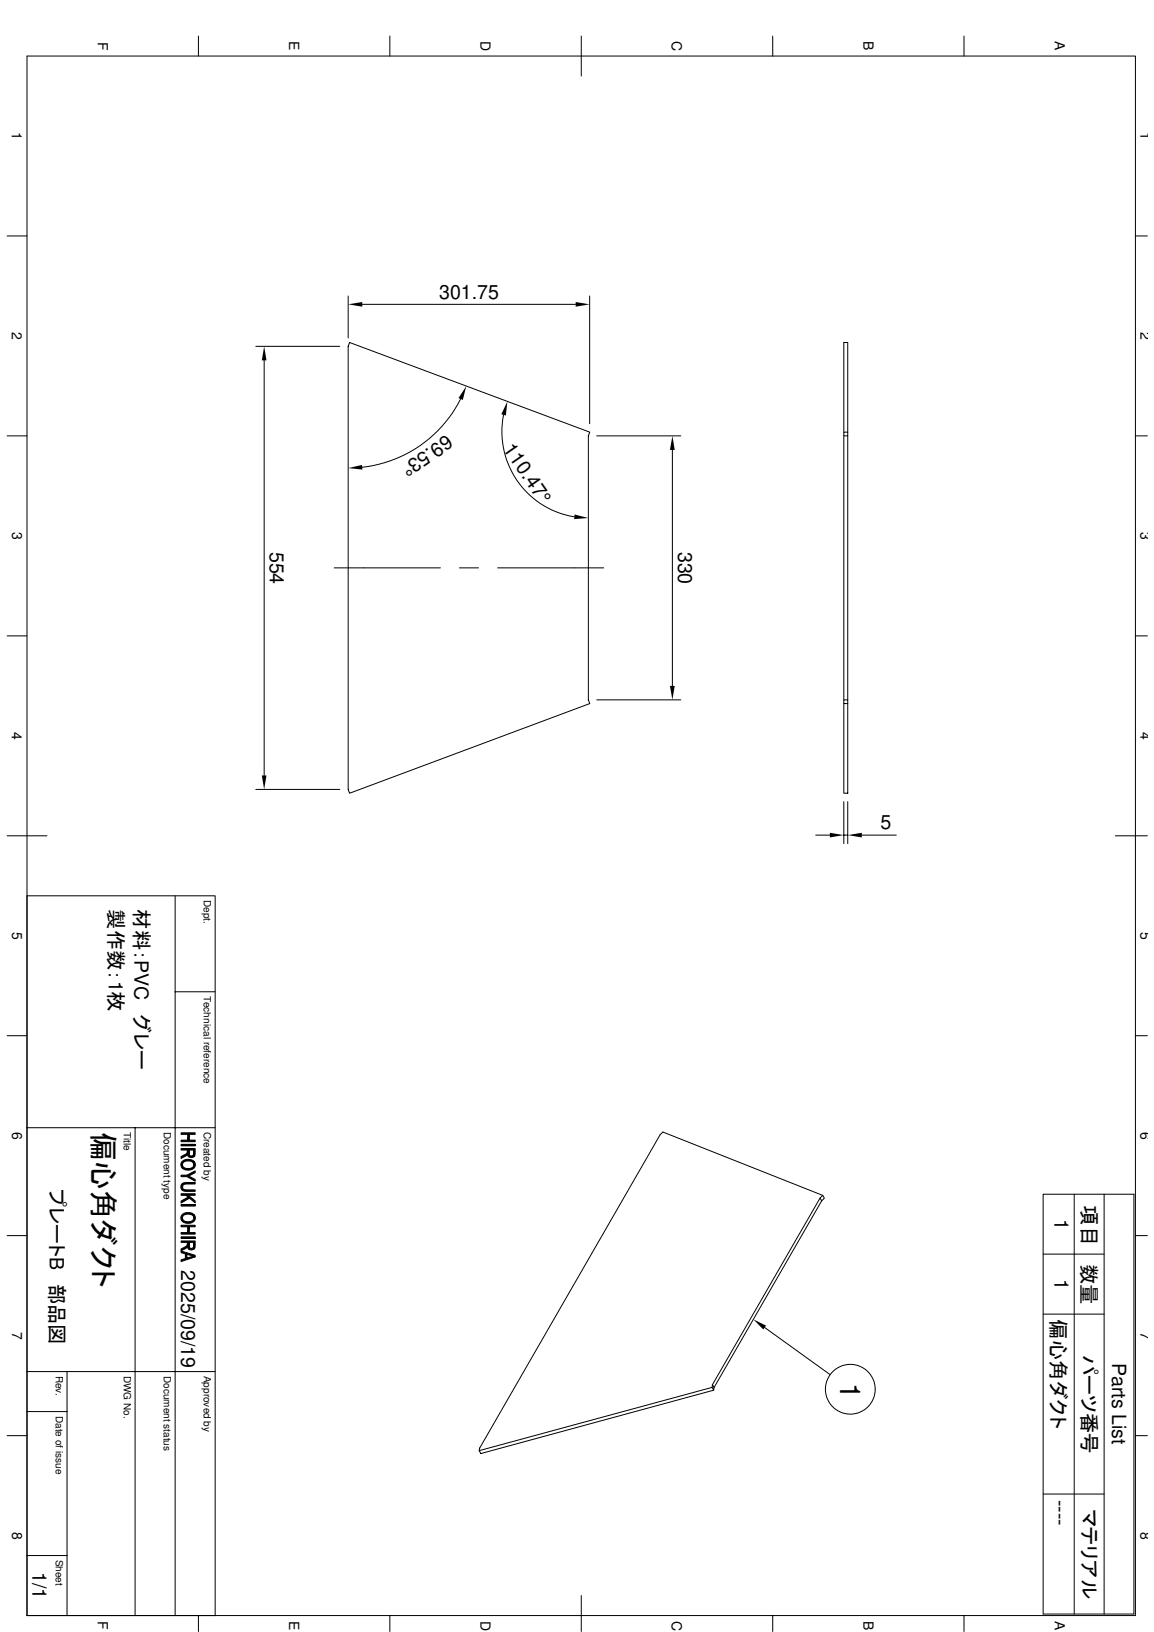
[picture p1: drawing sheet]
<svg xmlns="http://www.w3.org/2000/svg" width="210mm" height="297mm" viewBox="0 0 210 297" stroke-linecap="round" stroke-linejoin="round" font-family="sans-serif">
<g fill="none" stroke="#000" stroke-width=".18">
<path d="M4.9 10.2h201.6v283.8h-201.6zM36.1 6.6v3.6M70.9 6.6v3.6M105.7 6.6v7.2M140.5 6.6v3.6M175.3 6.6v3.6M1.3 42.9h3.6M63.3 53.9v7.6M65.9 55.4h38.8M107.3 53.9v23.2M206.5 42.9h2.2M1.3 79.3h3.6"/>
<path d="M46.5 63h15.3M48 65.6v75.5M63.6 62.3l43.7 16.4-.3 .6v48.1l.3 .7-43.7 16.3-.3-.7v-80.7zM83.8 72.6a22.8 22.8 0 0 1-17.9 12.4M91.6 75.5a15.7 15.7 0 0 0 12.9 18.6M108.5 79.3h15.3M153.5 78.7h.7v.6h-.7zM153.5 78.7v-16.4h.7v16.4M153.5 79.3v48.1M154.2 79.3v48.1M206.5 79.3h2.2M122.3 81.9v42.9"/>
<path d="M1.3 115.7h3.6M60.8 103.4h19.3M83.6 103.4h3.4M90.5 103.4h19.3M206.5 115.7h2.2M108.5 127.4h15.3M153.5 127.4h.7v.7h-.7zM153.5 128.1v16.3h.7v-16.3M1.3 152.1h7.3M46.5 143.7h15.3M148.4 152h2.5M153.5 145.9v7.6"/>
<path d="M153.5 152h.7M154.2 145.9v7.6M156.8 152h6.2M202.9 152.1h5.8M4.9 163h34.2v131M31.9 163v131M1.3 188.5h3.6M31.9 180.5h7.2M206.5 188.5h2.2M4.9 205.3h34.2M24.6 205.3v88.7M32.9 207.5h1.2l.3-1v1h1.1v.3h-2.6z"/>
<path d="M32.9 206.2h2.6v.3h-1.1l-.3 1v-1h-1.2zM32.9 208.3h2.6v.3h-2.6zM32.9 210.5l1-.5 .2-.4v.5l-.1 .2-1.1 .5zM32.9 209h2.6l-.1 1.4-.1 .1-.1-1.2h-.8l-.1 1.2-.2-.4v-.8h-1.2zM32.9 213.9h1.1l1.5 .8v.3l-1.5-.8h-1.1zM32.9 218.6l1.3-.7 .3 .2-1.6 .9zM32.9 217.3h2.6v.3h-2.6zM32.9 219.2h2.6v.3h-2.6zM33.1 215.5l.1-.1v.6a.56 .56 0 0 0 .8 .6h1.5v.2h-1.5a.84 .84 0 0 1-1-.3 .84 .84 0 0 1 .1-1zM33.2 211.3l.7-.3 .7 .1 .7 .3-.1 .6a1.15 1.15 0 0 0-1.8-.4l-.2 .3v.7l-.3-.5v-.4zM33.2 212a1.16 1.16 0 0 0 2 .3l.1-.9 .2 .3v.6l-.4 .5-.5 .1h-.8l-.5-.2zM33.2 215.4l.7-.2h1.6v.3h-1.5a.58 .58 0 0 0-.8 .5z"/>
<path d="M33.8 217.6h.4l1.3 1v.3zM34 213.9l1.5-.8v.3l-1.2 .7zM34.4 209.3v.6a.42 .42 0 0 0 .4 .5 .42 .42 0 0 0 .4-.4l.1 .5-.4 .2-.5-.1zM149.2 218.1l-19.6 33.9M149.5 218.6l-19.6 33.9M149.6 217.6l.3 .5-.4 .5-.3-.5zM149.6 217.6l-29-11.6-.5 .5-32.9 57.1v.4l.3 .6 42.3-11.6M189.7 217.4h16.5v76.4h-16.5zM195.4 217.4v76.4M200.8 217.4v76.4M1.3 224.9h3.6M32.9 224.3h1.2l.3-1v1h1.1v.3h-2.6z"/>
<path d="M32.9 223h2.6v.3h-1.1l-.3 1v-1h-1.2zM32.9 225.1h2.6v.3h-2.6zM32.9 227.3l1-.5 .2-.4v.5l-.2 .3-1 .5zM32.9 225.9h2.6l-.1 1.3-.1 .2-.1-1.3h-.8v1.3l-.3-.4v-.9h-1.2zM32.9 227.7l2.6 .8v.3l-1.5-.5-.3 .8v-.9l-.8-.2zM32.9 229.3l.8-.2 .3-.8v.7l1.2-.4 .3 .2-2.6 .8zM33.1 221.1l.6-.4h1l.6 .3-.1 .7a1.15 1.15 0 0 0-1.8-.4l-.2 .3v.7l-.1-.1a.83 .83 0 0 1 0-1.1zM33.2 221.7l.1 .3 .2 .2 .9 .2a.77 .77 0 0 0 .8-.7l.1-.7 .2 .4v.6l-.4 .4-.7 .3-.6-.1-.5-.2zM34.4 226.1v.6a.42 .42 0 0 0 .4 .5 .42 .42 0 0 0 .4-.4l.1 .6-.4 .1-.5-.1zM189.7 228.3h11.1M189.7 239.2h11.1M206.5 224.9h2.2"/>
<path d="M4.9 256.9h7.3M4.9 249.6h34.2M12.2 249.6v44.4M129.5 252.5l-42.3 11.5M129.6 252l.3 .5-.1 .5-.3-.5zM139.1 241.6l11.9 8.6M1.3 261.3h3.6M189.7 271.9h11.1M206.5 261.3h2.2M4.9 283.1h7.3M36.1 294v2.9M70.9 294v2.9"/>
<path d="M105.7 290.4v6.5M140.5 294v2.9M175.3 294v2.9"/>
<circle cx="154.7" cy="252.9" r="4.5"/>
</g>
<g fill="#000">
<path d="M63.3 55.4l2.6-.4v.8zM104.7 55l2.6 .4-2.6 .4zM48 63l.5 2.6h-.9zM84.8 70.3l-.6 2.5-.8-.3zM92.3 73.1l-.3 2.5-.8-.2zM63.3 85.2l2.5-.6 .1 .9zM104.5 93.6l2.5 .7-2.6 .2zM122.3 79.3l.4 2.6h-.8zM121.9 124.8h.8l-.4 2.6zM47.6 141.1h.9l-.5 2.6zM150.9 151.6l2.6 .4-2.6 .4zM154.2 152l2.6-.4v.8z"/>
<path d="M137 240.1l2.3 1.2-.5 .7z"/>
<path d="M32.9 210.5l1-.5 .2-.4v.5l-.1 .2-1.1 .5z" fill-rule="evenodd"/>
<path d="M32.9 218.6l1.3-.7 .3 .2-1.6 .9z" fill-rule="evenodd"/>
<path d="M34.4 209.3v.6a.42 .42 0 0 0 .4 .5 .42 .42 0 0 0 .4-.4l.1 .5-.4 .2-.5-.1z" fill-rule="evenodd"/>
<path d="M33.2 211.3l.7-.3 .7 .1 .7 .3-.1 .6a1.15 1.15 0 0 0-1.8-.4l-.2 .3v.7l-.3-.5v-.4z" fill-rule="evenodd"/>
<path d="M32.9 207.5h1.2l.3-1v1h1.1v.3h-2.6z" fill-rule="evenodd"/>
<path d="M32.9 206.2h2.6v.3h-1.1l-.3 1v-1h-1.2z" fill-rule="evenodd"/>
<path d="M32.9 209h2.6l-.1 1.4-.1 .1-.1-1.2h-.8l-.1 1.2-.2-.4v-.8h-1.2z" fill-rule="evenodd"/>
<path d="M34 213.9l1.5-.8v.3l-1.2 .7z" fill-rule="evenodd"/>
<path d="M32.9 213.9h1.1l1.5 .8v.3l-1.5-.8h-1.1z" fill-rule="evenodd"/>
<path d="M33.1 215.5l.1-.1v.6a.56 .56 0 0 0 .8 .6h1.5v.2h-1.5a.84 .84 0 0 1-1-.3 .84 .84 0 0 1 .1-1z" fill-rule="evenodd"/>
<path d="M33.2 215.4l.7-.2h1.6v.3h-1.5a.58 .58 0 0 0-.8 .5z" fill-rule="evenodd"/>
<path d="M33.8 217.6h.4l1.3 1v.3z" fill-rule="evenodd"/>
<path d="M32.9 217.3h2.6v.3h-2.6z" fill-rule="evenodd"/>
<path d="M33.2 212a1.16 1.16 0 0 0 2 .3l.1-.9 .2 .3v.6l-.4 .5-.5 .1h-.8l-.5-.2z" fill-rule="evenodd"/>
<path d="M32.9 227.3l1-.5 .2-.4v.5l-.2 .3-1 .5z" fill-rule="evenodd"/>
<path d="M33.1 221.1l.6-.4h1l.6 .3-.1 .7a1.15 1.15 0 0 0-1.8-.4l-.2 .3v.7l-.1-.1a.83 .83 0 0 1 0-1.1z" fill-rule="evenodd"/>
<path d="M34.4 226.1v.6a.42 .42 0 0 0 .4 .5 .42 .42 0 0 0 .4-.4l.1 .6-.4 .1-.5-.1z" fill-rule="evenodd"/>
<path d="M32.9 224.3h1.2l.3-1v1h1.1v.3h-2.6z" fill-rule="evenodd"/>
<path d="M32.9 223h2.6v.3h-1.1l-.3 1v-1h-1.2z" fill-rule="evenodd"/>
<path d="M32.9 225.9h2.6l-.1 1.3-.1 .2-.1-1.3h-.8v1.3l-.3-.4v-.9h-1.2z" fill-rule="evenodd"/>
<path d="M32.9 227.7l2.6 .8v.3l-1.5-.5-.3 .8v-.9l-.8-.2z" fill-rule="evenodd"/>
<path d="M32.9 229.3l.8-.2 .3-.8v.7l1.2-.4 .3 .2-2.6 .8z" fill-rule="evenodd"/>
<path d="M33.2 221.7l.1 .3 .2 .2 .9 .2a.77 .77 0 0 0 .8-.7l.1-.7 .2 .4v.6l-.4 .4-.7 .3-.6-.1-.5-.2z" fill-rule="evenodd"/>
</g>
<path d="M32.9 208.4h2.6M32.9 219.4h2.6M32.9 225.2h2.6" fill="none" stroke="#000" stroke-width=".28"/>
<text font-size="5.3" x="16.9" y="206" transform="rotate(90 16.9 206)">偏心角ダクト</text>
<text font-size="5.1" x="152.8" y="251.6" transform="rotate(90 152.8 251.6)">1</text>
<g font-size="3.7">
<text x="19.8" y="163" transform="rotate(90 19.8 163)">製作数：1枚</text>
<text x="24.5" y="163" transform="rotate(90 24.5 163)">材料：PVC　グレー</text>
<text x="9" y="216.4" transform="rotate(90 9 216.4)">プレートB　部品図</text>
<text x="196.8" y="219.4" transform="rotate(90 196.8 219.4)">項目</text>
<text x="196.8" y="230" transform="rotate(90 196.8 230)">数量</text>
<text x="191.2" y="240.1" transform="rotate(90 191.2 240.1)">偏心角ダクト</text>
<text x="196.8" y="246.6" transform="rotate(90 196.8 246.6)">パーツ番号</text>
<text x="196.9" y="274.6" transform="rotate(90 196.9 274.6)">マテリアル</text>
</g>
<g font-size="3.6">
<text x="79.9" y="54.3">301.75</text>
<text x="81.2" y="79.1" transform="rotate(145 81.2 79.1)">69.53°</text>
<text x="91.4" y="81.8" transform="rotate(55 91.4 81.8)">110.47°</text>
<text x="49.1" y="100.4" transform="rotate(90 49.1 100.4)">554</text>
<text x="123.4" y="100.4" transform="rotate(90 123.4 100.4)">330</text>
<text x="160.2" y="150.9">5</text>
<text x="191.8" y="222" transform="rotate(90 191.8 222)">1</text>
<text x="32.9" y="231.1" transform="rotate(90 32.9 231.1)">2025/09/19</text>
<text x="191.8" y="232.9" transform="rotate(90 191.8 232.9)">1</text>
<text x="202.3" y="248" transform="rotate(90 202.3 248)">Parts List</text>
<text x="191.7" y="272.9" transform="rotate(90 191.7 272.9)">----</text>
<text x="5.9" y="286.1" transform="rotate(90 5.9 286.1)">1/1</text>
</g>
<g font-size="2.5">
<text x="17.8" y="7.6" transform="rotate(90 17.8 7.6)">F</text>
<text x="52.6" y="7.5" transform="rotate(90 52.6 7.5)">E</text>
<text x="87.4" y="7.5" transform="rotate(90 87.4 7.5)">D</text>
<text x="122.2" y="7.5" transform="rotate(90 122.2 7.5)">C</text>
<text x="157" y="7.5" transform="rotate(90 157 7.5)">B</text>
<text x="191.9" y="7.5" transform="rotate(90 191.9 7.5)">A</text>
<text x="2.2" y="24" transform="rotate(90 2.2 24)">1</text>
<text x="207.4" y="24" transform="rotate(90 207.4 24)">1</text>
<text x="2.2" y="60.4" transform="rotate(90 2.2 60.4)">2</text>
<text x="207.4" y="60.4" transform="rotate(90 207.4 60.4)">2</text>
<text x="2.2" y="96.8" transform="rotate(90 2.2 96.8)">3</text>
<text x="207.5" y="96.8" transform="rotate(90 207.5 96.8)">3</text>
<text x="2.2" y="133.2" transform="rotate(90 2.2 133.2)">4</text>
<text x="207.4" y="133.2" transform="rotate(90 207.4 133.2)">4</text>
<text x="2.2" y="169.6" transform="rotate(90 2.2 169.6)">5</text>
<text x="207.5" y="169.6" transform="rotate(90 207.5 169.6)">5</text>
<text x="2.2" y="206" transform="rotate(90 2.2 206)">6</text>
<text x="207.5" y="206" transform="rotate(90 207.5 206)">6</text>
<text x="2.2" y="242.4" transform="rotate(90 2.2 242.4)">7</text>
<text x="207.5" y="242.4" transform="rotate(90 207.5 242.4)">7</text>
<text x="2.2" y="278.8" transform="rotate(90 2.2 278.8)">8</text>
<text x="207.5" y="278.8" transform="rotate(90 207.5 278.8)">8</text>
<text x="17.8" y="295.1" transform="rotate(90 17.8 295.1)">F</text>
<text x="52.6" y="295" transform="rotate(90 52.6 295)">E</text>
<text x="87.4" y="295" transform="rotate(90 87.4 295)">D</text>
<text x="122.2" y="295" transform="rotate(90 122.2 295)">C</text>
<text x="157" y="295" transform="rotate(90 157 295)">B</text>
<text x="191.9" y="295" transform="rotate(90 191.9 295)">A</text>
</g>
<g font-size="1.8">
<text x="37.1" y="163.8" transform="rotate(90 37.1 163.8)">Dept.</text>
<text x="37.1" y="181.2" transform="rotate(90 37.1 181.2)">Technical reference</text>
<text x="22.5" y="206" transform="rotate(90 22.5 206)">Title</text>
<text x="29.8" y="206" transform="rotate(90 29.8 206)">Document type</text>
<text x="37.1" y="206" transform="rotate(90 37.1 206)">Created by</text>
<text x="10.2" y="250.4" transform="rotate(90 10.2 250.4)">Rev.</text>
<text x="22.5" y="250.4" transform="rotate(90 22.5 250.4)">DWG No.</text>
<text x="29.8" y="250.4" transform="rotate(90 29.8 250.4)">Document status</text>
<text x="37.1" y="250.4" transform="rotate(90 37.1 250.4)">Approved by</text>
<text x="10.2" y="257.7" transform="rotate(90 10.2 257.7)">Date of issue</text>
<text x="10.2" y="283.9" transform="rotate(90 10.2 283.9)">Sheet</text>
</g>
</svg>
